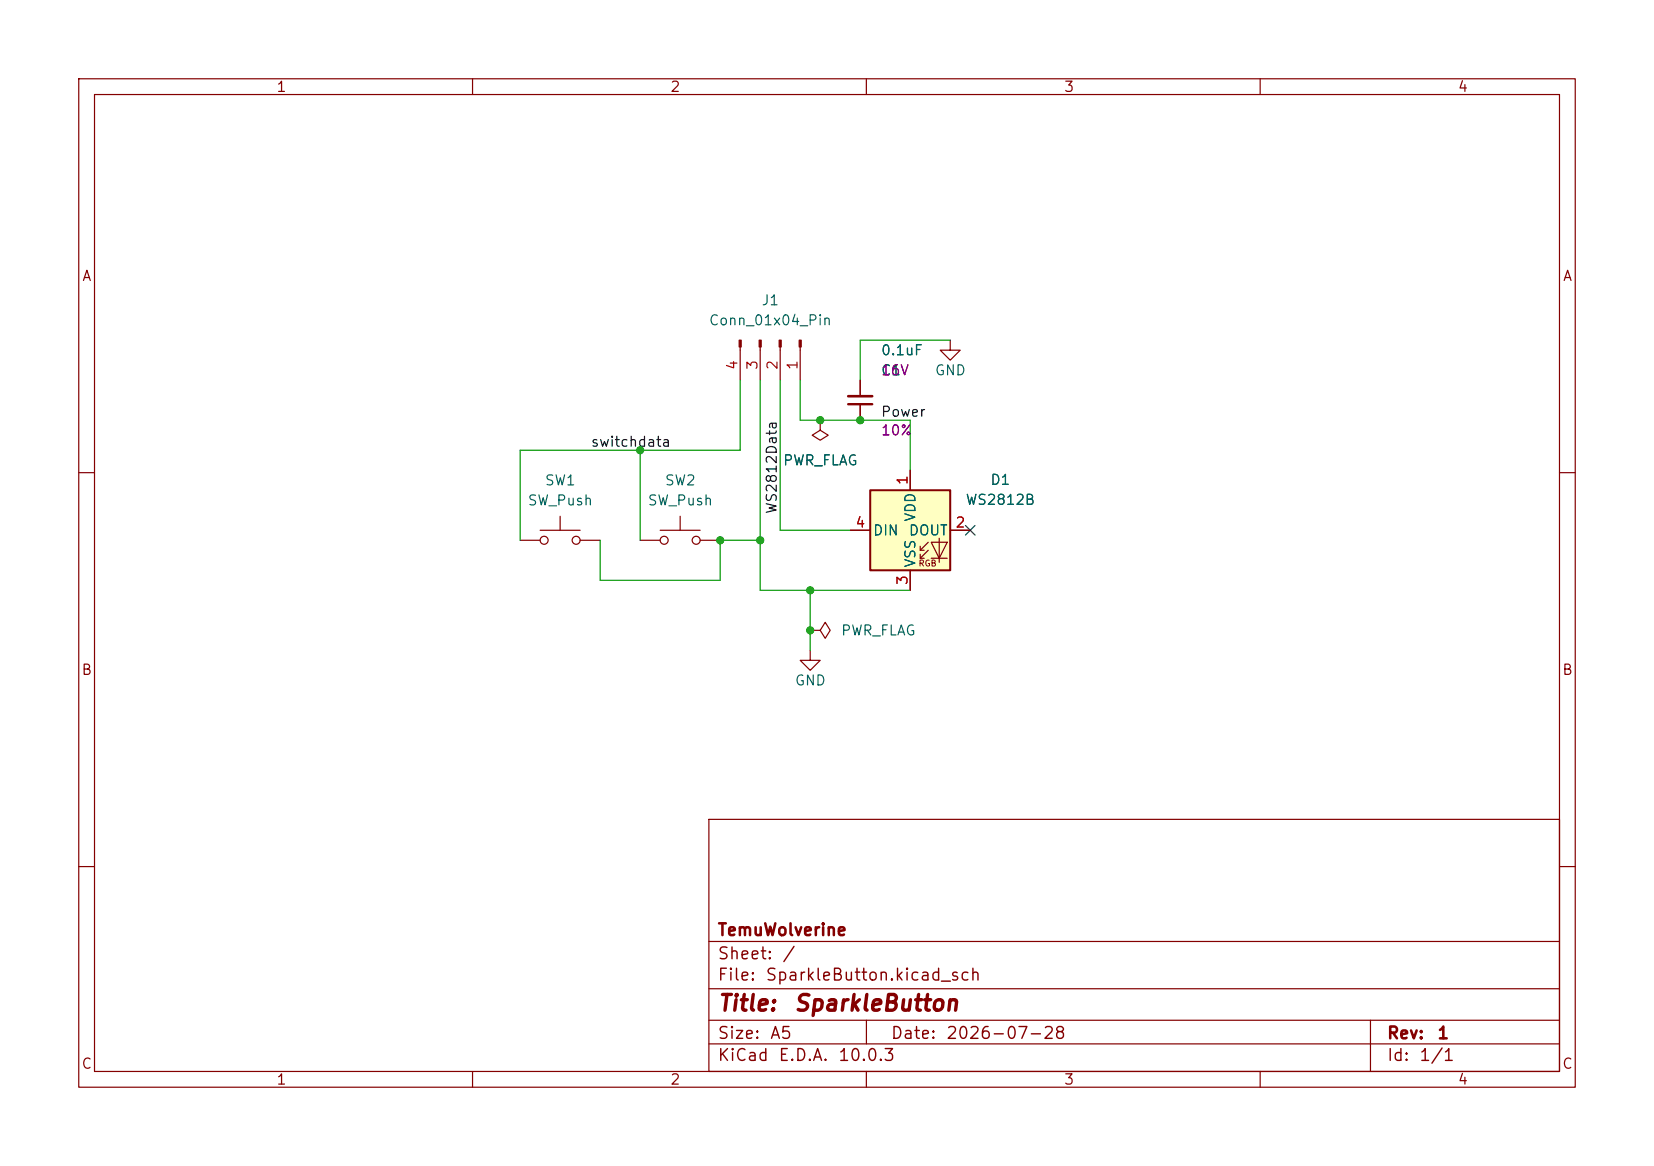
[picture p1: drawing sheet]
(kicad_sch
 (version 20260306)
 (generator "eeschema")
 (generator_version "10.0")
 (paper "A5")
 (title_block
  (title "SparkleButton")
  (date "2026-07-28")
  (rev "1")
  (company "TemuWolverine"))
 (lib_symbols
  (symbol "Connector:Conn_01x04_Pin"
   (pin_names
    (offset 1.016) (hide yes)) (exclude_from_sim no) (in_bom yes) (on_board yes)
   (in_pos_files yes)
   (duplicate_pin_numbers_are_jumpers no)
   (property "Reference" "J" (at 0 5.08 0) (show_name no) (do_not_autoplace no) (effects (font (size 1.27 1.27))))
   (property "Value" "Conn_01x04_Pin" (at 0 -7.62 0) (show_name no) (do_not_autoplace no) (effects (font (size 1.27 1.27))))
   (property "Footprint" "" (at 0 0 0) (show_name no) (do_not_autoplace no) (hide yes) (effects (font (size 1.27 1.27))))
   (property "Datasheet" "" (at 0 0 0) (show_name no) (do_not_autoplace no) (hide yes) (effects (font (size 1.27 1.27))))
   (property "Description" "Generic connector, single row, 01x04, script generated" (at 0 0 0) (show_name no) (do_not_autoplace no) (hide yes) (effects (font (size 1.27 1.27))))
   (property "ki_locked" "" (at 0 0 0) (show_name no) (do_not_autoplace no) (effects (font (size 1.27 1.27))))
   (symbol "Conn_01x04_Pin_1_1"
    (rectangle (start 0.8636 2.667) (end 0 2.413) (stroke (width 0.1524) (type default)) (fill (type outline)))
    (rectangle (start 0.8636 0.127) (end 0 -0.127) (stroke (width 0.1524) (type default)) (fill (type outline)))
    (rectangle (start 0.8636 -2.413) (end 0 -2.667) (stroke (width 0.1524) (type default)) (fill (type outline)))
    (rectangle (start 0.8636 -4.953) (end 0 -5.207) (stroke (width 0.1524) (type default)) (fill (type outline)))
    (polyline (pts (xy 1.27 2.54) (xy 0.8636 2.54)) (stroke (width 0.1524) (type default)) (fill (type none)))
    (polyline (pts (xy 1.27 0) (xy 0.8636 0)) (stroke (width 0.1524) (type default)) (fill (type none)))
    (polyline (pts (xy 1.27 -2.54) (xy 0.8636 -2.54)) (stroke (width 0.1524) (type default)) (fill (type none)))
    (polyline (pts (xy 1.27 -5.08) (xy 0.8636 -5.08)) (stroke (width 0.1524) (type default)) (fill (type none)))
    (pin passive line (at 5.08 2.54 180) (length 3.81) (name "Pin_1" (effects (font (size 1.27 1.27)))) (number "1" (effects (font (size 1.27 1.27)))))
    (pin passive line (at 5.08 0 180) (length 3.81) (name "Pin_2" (effects (font (size 1.27 1.27)))) (number "2" (effects (font (size 1.27 1.27)))))
    (pin passive line (at 5.08 -2.54 180) (length 3.81) (name "Pin_3" (effects (font (size 1.27 1.27)))) (number "3" (effects (font (size 1.27 1.27)))))
    (pin passive line (at 5.08 -5.08 180) (length 3.81) (name "Pin_4" (effects (font (size 1.27 1.27)))) (number "4" (effects (font (size 1.27 1.27))))))
   (embedded_fonts no))
  (symbol "LED:WS2812B"
   (pin_names
    (offset 0.254)) (exclude_from_sim no) (in_bom yes) (on_board yes)
   (in_pos_files yes)
   (duplicate_pin_numbers_are_jumpers no)
   (property "Reference" "D" (at 5.08 5.715 0) (show_name no) (do_not_autoplace no) (effects (font (size 1.27 1.27)) (justify right bottom)))
   (property "Value" "WS2812B" (at 1.27 -5.715 0) (show_name no) (do_not_autoplace no) (effects (font (size 1.27 1.27)) (justify left top)))
   (property "Footprint" "LED_SMD:LED_WS2812B_PLCC4_5.0x5.0mm_P3.2mm" (at 1.27 -7.62 0) (show_name no) (do_not_autoplace no) (hide yes) (effects (font (size 1.27 1.27)) (justify left top)))
   (property "Datasheet" "https://cdn-shop.adafruit.com/datasheets/WS2812B.pdf" (at 2.54 -9.525 0) (show_name no) (do_not_autoplace no) (hide yes) (effects (font (size 1.27 1.27)) (justify left top)))
   (property "Description" "RGB LED with integrated controller" (at 0 0 0) (show_name no) (do_not_autoplace no) (hide yes) (effects (font (size 1.27 1.27))))
   (symbol "WS2812B_0_0"
    (text "RGB" (at 2.286 -4.191 0) (effects (font (size 0.762 0.762)))))
   (symbol "WS2812B_0_1"
    (polyline (pts (xy 1.27 -2.54) (xy 1.778 -2.54)) (stroke (width 0) (type default)) (fill (type none)))
    (polyline (pts (xy 1.27 -3.556) (xy 1.778 -3.556)) (stroke (width 0) (type default)) (fill (type none)))
    (polyline (pts (xy 2.286 -1.524) (xy 1.27 -2.54) (xy 1.27 -2.032)) (stroke (width 0) (type default)) (fill (type none)))
    (polyline (pts (xy 2.286 -2.54) (xy 1.27 -3.556) (xy 1.27 -3.048)) (stroke (width 0) (type default)) (fill (type none)))
    (polyline (pts (xy 3.683 -1.016) (xy 3.683 -3.556) (xy 3.683 -4.064)) (stroke (width 0) (type default)) (fill (type none)))
    (polyline (pts (xy 4.699 -1.524) (xy 2.667 -1.524) (xy 3.683 -3.556) (xy 4.699 -1.524)) (stroke (width 0) (type default)) (fill (type none)))
    (polyline (pts (xy 4.699 -3.556) (xy 2.667 -3.556)) (stroke (width 0) (type default)) (fill (type none)))
    (rectangle (start 5.08 5.08) (end -5.08 -5.08) (stroke (width 0.254) (type default)) (fill (type background))))
   (symbol "WS2812B_1_1"
    (pin power_in line (at 0 7.62 270) (length 2.54) (name "VDD" (effects (font (size 1.27 1.27)))) (number "1" (effects (font (size 1.27 1.27)))))
    (pin output line (at 7.62 0 180) (length 2.54) (name "DOUT" (effects (font (size 1.27 1.27)))) (number "2" (effects (font (size 1.27 1.27)))))
    (pin power_in line (at 0 -7.62 90) (length 2.54) (name "VSS" (effects (font (size 1.27 1.27)))) (number "3" (effects (font (size 1.27 1.27)))))
    (pin input line (at -7.62 0 0) (length 2.54) (name "DIN" (effects (font (size 1.27 1.27)))) (number "4" (effects (font (size 1.27 1.27))))))
   (embedded_fonts no))
  (symbol "PCM_SparkFun-Capacitor:0.1uF_0402_16V_10%"
   (pin_numbers (hide yes))
   (pin_names
    (offset 0.254)) (exclude_from_sim no) (in_bom yes) (on_board yes)
   (in_pos_files yes)
   (duplicate_pin_numbers_are_jumpers no)
   (property "Reference" "C" (at 0.635 2.54 0) (show_name no) (do_not_autoplace no) (effects (font (size 1.27 1.27)) (justify left)))
   (property "Value" "0.1uF" (at 0.635 -2.54 0) (show_name no) (do_not_autoplace no) (effects (font (size 1.27 1.27)) (justify left)))
   (property "Footprint" "PCM_SparkFun-Capacitor:C_0402_1005Metric" (at 0 -11.43 0) (show_name no) (do_not_autoplace no) (hide yes) (effects (font (size 1.27 1.27))))
   (property "Datasheet" "https://cdn.sparkfun.com/assets/8/a/4/a/5/Kemet_Capacitor_Datasheet.pdf" (at 0 -13.97 0) (show_name no) (do_not_autoplace no) (hide yes) (effects (font (size 1.27 1.27))))
   (property "Description" "Unpolarized capacitor" (at 0 -19.05 0) (show_name no) (do_not_autoplace no) (hide yes) (effects (font (size 1.27 1.27))))
   (property "PROD_ID" "CAP-25565" (at 0 -16.51 0) (show_name no) (do_not_autoplace no) (hide yes) (effects (font (size 1.27 1.27))))
   (property "Voltage" "16V" (at 0 -6.35 0) (show_name no) (do_not_autoplace no) (effects (font (size 1.27 1.27))))
   (property "Tolerance" "10%" (at 0 -8.89 0) (show_name no) (do_not_autoplace no) (effects (font (size 1.27 1.27))))
   (symbol "0.1uF_0402_16V_10%_0_1"
    (polyline (pts (xy -1.524 0.508) (xy 1.524 0.508)) (stroke (width 0.3048) (type default)) (fill (type none)))
    (polyline (pts (xy -1.524 -0.508) (xy 1.524 -0.508)) (stroke (width 0.3302) (type default)) (fill (type none))))
   (symbol "0.1uF_0402_16V_10%_1_1"
    (pin passive line (at 0 2.54 270) (length 2.032) (name "" (effects (font (size 1.27 1.27)))) (number "1" (effects (font (size 1.27 1.27)))))
    (pin passive line (at 0 -2.54 90) (length 2.032) (name "" (effects (font (size 1.27 1.27)))) (number "2" (effects (font (size 1.27 1.27))))))
   (embedded_fonts no))
  (symbol "PCM_SparkFun-PowerSymbol:GND"
   (power global)
   (pin_names
    (offset 0)) (exclude_from_sim no) (in_bom yes) (on_board yes)
   (in_pos_files yes)
   (duplicate_pin_numbers_are_jumpers no)
   (property "Reference" "#PWR" (at 0 -6.35 0) (show_name no) (do_not_autoplace no) (hide yes) (effects (font (size 1.27 1.27))))
   (property "Value" "GND" (at 0 -3.81 0) (show_name no) (do_not_autoplace yes) (effects (font (size 1.27 1.27))))
   (property "Footprint" "" (at 0 0 0) (show_name no) (do_not_autoplace no) (hide yes) (effects (font (size 1.27 1.27))))
   (property "Datasheet" "" (at 0 0 0) (show_name no) (do_not_autoplace no) (hide yes) (effects (font (size 1.27 1.27))))
   (property "Description" "Power symbol creates a global label with name \"GND\" , ground" (at 0 -8.89 0) (show_name no) (do_not_autoplace no) (hide yes) (effects (font (size 1.27 1.27))))
   (symbol "GND_0_1"
    (polyline (pts (xy 0 0) (xy 0 -1.27) (xy 1.27 -1.27) (xy 0 -2.54) (xy -1.27 -1.27) (xy 0 -1.27)) (stroke (width 0) (type default)) (fill (type none))))
   (symbol "GND_1_1"
    (pin power_in line (at 0 0 270) (length 0) (hide yes) (name "GND" (effects (font (size 1.27 1.27)))) (number "1" (effects (font (size 1.27 1.27))))))
   (embedded_fonts no))
  (symbol "Switch:SW_Push"
   (pin_numbers (hide yes))
   (pin_names
    (offset 1.016) (hide yes)) (exclude_from_sim no) (in_bom yes) (on_board yes)
   (in_pos_files yes)
   (duplicate_pin_numbers_are_jumpers no)
   (property "Reference" "SW" (at 1.27 2.54 0) (show_name no) (do_not_autoplace no) (effects (font (size 1.27 1.27)) (justify left)))
   (property "Value" "SW_Push" (at 0 -1.524 0) (show_name no) (do_not_autoplace no) (effects (font (size 1.27 1.27))))
   (property "Footprint" "" (at 0 5.08 0) (show_name no) (do_not_autoplace no) (hide yes) (effects (font (size 1.27 1.27))))
   (property "Datasheet" "" (at 0 5.08 0) (show_name no) (do_not_autoplace no) (hide yes) (effects (font (size 1.27 1.27))))
   (property "Description" "Push button switch, generic, two pins" (at 0 0 0) (show_name no) (do_not_autoplace no) (hide yes) (effects (font (size 1.27 1.27))))
   (symbol "SW_Push_0_1"
    (circle (center -2.032 0) (radius 0.508) (stroke (width 0) (type default)) (fill (type none)))
    (polyline (pts (xy 0 1.27) (xy 0 3.048)) (stroke (width 0) (type default)) (fill (type none)))
    (circle (center 2.032 0) (radius 0.508) (stroke (width 0) (type default)) (fill (type none)))
    (polyline (pts (xy 2.54 1.27) (xy -2.54 1.27)) (stroke (width 0) (type default)) (fill (type none)))
    (pin passive line (at -5.08 0 0) (length 2.54) (name "1" (effects (font (size 1.27 1.27)))) (number "1" (effects (font (size 1.27 1.27)))))
    (pin passive line (at 5.08 0 180) (length 2.54) (name "2" (effects (font (size 1.27 1.27)))) (number "2" (effects (font (size 1.27 1.27))))))
   (embedded_fonts no))
  (symbol "power:PWR_FLAG"
   (power global)
   (pin_numbers (hide yes))
   (pin_names
    (offset 0) (hide yes)) (exclude_from_sim no) (in_bom yes) (on_board yes)
   (in_pos_files yes)
   (duplicate_pin_numbers_are_jumpers no)
   (property "Reference" "#FLG" (at 0 1.905 0) (show_name no) (do_not_autoplace no) (hide yes) (effects (font (size 1.27 1.27))))
   (property "Value" "PWR_FLAG" (at 0 3.81 0) (show_name no) (do_not_autoplace no) (effects (font (size 1.27 1.27))))
   (property "Footprint" "" (at 0 0 0) (show_name no) (do_not_autoplace no) (hide yes) (effects (font (size 1.27 1.27))))
   (property "Datasheet" "" (at 0 0 0) (show_name no) (do_not_autoplace no) (hide yes) (effects (font (size 1.27 1.27))))
   (property "Description" "Special symbol for telling ERC where power comes from" (at 0 0 0) (show_name no) (do_not_autoplace no) (hide yes) (effects (font (size 1.27 1.27))))
   (symbol "PWR_FLAG_0_0"
    (pin power_out line (at 0 0 90) (length 0) (name "" (effects (font (size 1.27 1.27)))) (number "1" (effects (font (size 1.27 1.27))))))
   (symbol "PWR_FLAG_0_1"
    (polyline (pts (xy 0 0) (xy 0 1.27) (xy -1.016 1.905) (xy 0 2.54) (xy 1.016 1.905) (xy 0 1.27)) (stroke (width 0) (type default)) (fill (type none))))
   (embedded_fonts no)))
 (junction
  (at 102.87 74.93)
  (diameter 0)
  (color 0 0 0 0))
 (junction
  (at 91.44 68.58)
  (diameter 0)
  (color 0 0 0 0))
 (junction
  (at 81.28 57.15)
  (diameter 0)
  (color 0 0 0 0))
 (junction
  (at 109.22 53.34)
  (diameter 0)
  (color 0 0 0 0))
 (junction
  (at 102.87 80.01)
  (diameter 0)
  (color 0 0 0 0))
 (junction
  (at 96.52 68.58)
  (diameter 0)
  (color 0 0 0 0))
 (junction
  (at 104.14 53.34)
  (diameter 0)
  (color 0 0 0 0))
 (no_connect
  (at 123.19 67.31))
 (wire
  (pts (xy 76.2 73.66) (xy 91.44 73.66))
  (stroke (width 0) (type default)))
 (wire
  (pts (xy 101.6 53.34) (xy 101.6 48.26))
  (stroke (width 0) (type default)))
 (wire
  (pts (xy 81.28 57.15) (xy 81.28 68.58))
  (stroke (width 0) (type default)))
 (wire
  (pts (xy 99.06 48.26) (xy 99.06 67.31))
  (stroke (width 0) (type default)))
 (wire
  (pts (xy 109.22 53.34) (xy 104.14 53.34))
  (stroke (width 0) (type default)))
 (wire
  (pts (xy 91.44 68.58) (xy 91.44 73.66))
  (stroke (width 0) (type default)))
 (wire
  (pts (xy 107.95 67.31) (xy 99.06 67.31))
  (stroke (width 0) (type default)))
 (wire
  (pts (xy 96.52 74.93) (xy 96.52 68.58))
  (stroke (width 0) (type default)))
 (wire
  (pts (xy 81.28 57.15) (xy 66.04 57.15))
  (stroke (width 0) (type default)))
 (wire
  (pts (xy 81.28 57.15) (xy 93.98 57.15))
  (stroke (width 0) (type default)))
 (wire
  (pts (xy 91.44 68.58) (xy 96.52 68.58))
  (stroke (width 0) (type default)))
 (wire
  (pts (xy 109.22 43.18) (xy 120.65 43.18))
  (stroke (width 0) (type default)))
 (wire
  (pts (xy 76.2 68.58) (xy 76.2 73.66))
  (stroke (width 0) (type default)))
 (wire
  (pts (xy 102.87 74.93) (xy 115.57 74.93))
  (stroke (width 0) (type default)))
 (wire
  (pts (xy 96.52 48.26) (xy 96.52 68.58))
  (stroke (width 0) (type default)))
 (wire
  (pts (xy 102.87 80.01) (xy 102.87 74.93))
  (stroke (width 0) (type default)))
 (wire
  (pts (xy 104.14 53.34) (xy 101.6 53.34))
  (stroke (width 0) (type default)))
 (wire
  (pts (xy 115.57 59.69) (xy 115.57 53.34))
  (stroke (width 0) (type default)))
 (wire
  (pts (xy 66.04 57.15) (xy 66.04 68.58))
  (stroke (width 0) (type default)))
 (wire
  (pts (xy 109.22 43.18) (xy 109.22 48.26))
  (stroke (width 0) (type default)))
 (wire
  (pts (xy 102.87 74.93) (xy 96.52 74.93))
  (stroke (width 0) (type default)))
 (wire
  (pts (xy 109.22 53.34) (xy 115.57 53.34))
  (stroke (width 0) (type default)))
 (wire
  (pts (xy 102.87 82.55) (xy 102.87 80.01))
  (stroke (width 0) (type default)))
 (wire
  (pts (xy 93.98 57.15) (xy 93.98 48.26))
  (stroke (width 0) (type default)))
 (label "Power"
  (at 111.76 53.34 0)
  (effects (font (size 1.27 1.27)) (justify left bottom)))
 (label "switchdata"
  (at 74.93 57.15 0)
  (effects (font (size 1.27 1.27)) (justify left bottom)))
 (label "WS2812Data"
  (at 99.06 53.34 270)
  (effects (font (size 1.27 1.27)) (justify right bottom)))
 (symbol
  (lib_id "PCM_SparkFun-Capacitor:0.1uF_0402_16V_10%")
  (at 109.22 50.8 180)
  (unit 1)
  (body_style 1)
  (exclude_from_sim no)
  (in_bom yes)
  (on_board yes)
  (in_pos_files yes)
  (dnp no)
  (property "Reference" "C1" (at 111.76 46.9835 0) (show_name no) (do_not_autoplace no) (effects (font (size 1.27 1.27)) (justify right)))
  (property "Value" "0.1uF" (at 111.76 44.4435 0) (show_name no) (do_not_autoplace no) (effects (font (size 1.27 1.27)) (justify right)))
  (property "Footprint" "Capacitor_SMD:C_1206_3216Metric" (at 109.22 39.37 0) (hide yes) (show_name no) (do_not_autoplace no) (effects (font (size 1.27 1.27))))
  (property "Datasheet" "https://cdn.sparkfun.com/assets/8/a/4/a/5/Kemet_Capacitor_Datasheet.pdf" (at 109.22 36.83 0) (hide yes) (show_name no) (do_not_autoplace no) (effects (font (size 1.27 1.27))))
  (property "Description" "Unpolarized capacitor" (at 109.22 31.75 0) (hide yes) (show_name no) (do_not_autoplace no) (effects (font (size 1.27 1.27))))
  (property "PROD_ID" "CAP-25565" (at 109.22 34.29 0) (hide yes) (show_name no) (do_not_autoplace no) (effects (font (size 1.27 1.27))))
  (property "Voltage" "16V" (at 111.76 46.9835 0) (show_name no) (do_not_autoplace no) (effects (font (size 1.27 1.27)) (justify right)))
  (property "Tolerance" "10%" (at 111.76 54.6035 0) (show_name no) (do_not_autoplace no) (effects (font (size 1.27 1.27)) (justify right)))
  (pin "1")
  (pin "2"))
 (symbol
  (lib_id "LED:WS2812B")
  (at 115.57 67.31 0)
  (unit 1)
  (body_style 1)
  (exclude_from_sim no)
  (in_bom yes)
  (on_board yes)
  (in_pos_files yes)
  (dnp no)
  (fields_autoplaced yes)
  (property "Reference" "D1" (at 127 60.8898 0) (show_name no) (do_not_autoplace no) (effects (font (size 1.27 1.27))))
  (property "Value" "WS2812B" (at 127 63.4298 0) (show_name no) (do_not_autoplace no) (effects (font (size 1.27 1.27))))
  (property "Footprint" "LED_SMD:LED_WS2812B_PLCC4_5.0x5.0mm_P3.2mm" (at 116.84 74.93 0) (hide yes) (show_name no) (do_not_autoplace no) (effects (font (size 1.27 1.27)) (justify left top)))
  (property "Datasheet" "https://cdn-shop.adafruit.com/datasheets/WS2812B.pdf" (at 118.11 76.835 0) (hide yes) (show_name no) (do_not_autoplace no) (effects (font (size 1.27 1.27)) (justify left top)))
  (property "Description" "RGB LED with integrated controller" (at 115.57 67.31 0) (hide yes) (show_name no) (do_not_autoplace no) (effects (font (size 1.27 1.27))))
  (pin "4")
  (pin "2")
  (pin "1")
  (pin "3"))
 (symbol
  (lib_id "power:PWR_FLAG")
  (at 102.87 80.01 270)
  (unit 1)
  (body_style 1)
  (exclude_from_sim no)
  (in_bom yes)
  (on_board yes)
  (in_pos_files yes)
  (dnp no)
  (fields_autoplaced yes)
  (property "Reference" "#FLG02" (at 104.775 80.01 0) (hide yes) (show_name no) (do_not_autoplace no) (effects (font (size 1.27 1.27))))
  (property "Value" "PWR_FLAG" (at 106.68 80.0099 90) (show_name no) (do_not_autoplace no) (effects (font (size 1.27 1.27)) (justify left)))
  (property "Footprint" "" (at 102.87 80.01 0) (hide yes) (show_name no) (do_not_autoplace no) (effects (font (size 1.27 1.27))))
  (property "Datasheet" "" (at 102.87 80.01 0) (hide yes) (show_name no) (do_not_autoplace no) (effects (font (size 1.27 1.27))))
  (property "Description" "Special symbol for telling ERC where power comes from" (at 102.87 80.01 0) (hide yes) (show_name no) (do_not_autoplace no) (effects (font (size 1.27 1.27))))
  (pin "1"))
 (symbol
  (lib_id "PCM_SparkFun-PowerSymbol:GND")
  (at 102.87 82.55 0)
  (unit 1)
  (body_style 1)
  (exclude_from_sim no)
  (in_bom yes)
  (on_board yes)
  (in_pos_files yes)
  (dnp no)
  (fields_autoplaced yes)
  (property "Reference" "#PWR01" (at 102.87 88.9 0) (hide yes) (show_name no) (do_not_autoplace no) (effects (font (size 1.27 1.27))))
  (property "Value" "GND" (at 102.87 86.36 0) (show_name no) (do_not_autoplace yes) (effects (font (size 1.27 1.27))))
  (property "Footprint" "" (at 102.87 82.55 0) (hide yes) (show_name no) (do_not_autoplace no) (effects (font (size 1.27 1.27))))
  (property "Datasheet" "" (at 102.87 82.55 0) (hide yes) (show_name no) (do_not_autoplace no) (effects (font (size 1.27 1.27))))
  (property "Description" "Power symbol creates a global label with name \"GND\" , ground" (at 102.87 91.44 0) (hide yes) (show_name no) (do_not_autoplace no) (effects (font (size 1.27 1.27))))
  (pin "1"))
 (symbol
  (lib_id "Switch:SW_Push")
  (at 86.36 68.58 0)
  (unit 1)
  (body_style 1)
  (exclude_from_sim no)
  (in_bom yes)
  (on_board yes)
  (in_pos_files yes)
  (dnp no)
  (fields_autoplaced yes)
  (property "Reference" "SW2" (at 86.36 60.96 0) (show_name no) (do_not_autoplace no) (effects (font (size 1.27 1.27))))
  (property "Value" "SW_Push" (at 86.36 63.5 0) (show_name no) (do_not_autoplace no) (effects (font (size 1.27 1.27))))
  (property "Footprint" "Button_Switch_THT:SW_PUSH_6mm_H5mm" (at 86.36 63.5 0) (hide yes) (show_name no) (do_not_autoplace no) (effects (font (size 1.27 1.27))))
  (property "Datasheet" "" (at 86.36 63.5 0) (hide yes) (show_name no) (do_not_autoplace no) (effects (font (size 1.27 1.27))))
  (property "Description" "Push button switch, generic, two pins" (at 86.36 68.58 0) (hide yes) (show_name no) (do_not_autoplace no) (effects (font (size 1.27 1.27))))
  (pin "2")
  (pin "1"))
 (symbol
  (lib_id "PCM_SparkFun-PowerSymbol:GND")
  (at 120.65 43.18 0)
  (unit 1)
  (body_style 1)
  (exclude_from_sim no)
  (in_bom yes)
  (on_board yes)
  (in_pos_files yes)
  (dnp no)
  (fields_autoplaced yes)
  (property "Reference" "#PWR02" (at 120.65 49.53 0) (hide yes) (show_name no) (do_not_autoplace no) (effects (font (size 1.27 1.27))))
  (property "Value" "GND" (at 120.65 46.99 0) (show_name no) (do_not_autoplace yes) (effects (font (size 1.27 1.27))))
  (property "Footprint" "" (at 120.65 43.18 0) (hide yes) (show_name no) (do_not_autoplace no) (effects (font (size 1.27 1.27))))
  (property "Datasheet" "" (at 120.65 43.18 0) (hide yes) (show_name no) (do_not_autoplace no) (effects (font (size 1.27 1.27))))
  (property "Description" "Power symbol creates a global label with name \"GND\" , ground" (at 120.65 52.07 0) (hide yes) (show_name no) (do_not_autoplace no) (effects (font (size 1.27 1.27))))
  (pin "1"))
 (symbol
  (lib_id "Connector:Conn_01x04_Pin")
  (at 99.06 43.18 270)
  (unit 1)
  (body_style 1)
  (exclude_from_sim no)
  (in_bom yes)
  (on_board yes)
  (in_pos_files yes)
  (dnp no)
  (fields_autoplaced yes)
  (property "Reference" "J1" (at 97.79 38.1 90) (show_name no) (do_not_autoplace no) (effects (font (size 1.27 1.27))))
  (property "Value" "Conn_01x04_Pin" (at 97.79 40.64 90) (show_name no) (do_not_autoplace no) (effects (font (size 1.27 1.27))))
  (property "Footprint" "Connector_PinSocket_2.54mm:PinSocket_1x04_P2.54mm_Vertical" (at 99.06 43.18 0) (hide yes) (show_name no) (do_not_autoplace no) (effects (font (size 1.27 1.27))))
  (property "Datasheet" "" (at 99.06 43.18 0) (hide yes) (show_name no) (do_not_autoplace no) (effects (font (size 1.27 1.27))))
  (property "Description" "Generic connector, single row, 01x04, script generated" (at 99.06 43.18 0) (hide yes) (show_name no) (do_not_autoplace no) (effects (font (size 1.27 1.27))))
  (pin "4")
  (pin "3")
  (pin "1")
  (pin "2"))
 (symbol
  (lib_id "Switch:SW_Push")
  (at 71.12 68.58 0)
  (unit 1)
  (body_style 1)
  (exclude_from_sim no)
  (in_bom yes)
  (on_board yes)
  (in_pos_files yes)
  (dnp no)
  (fields_autoplaced yes)
  (property "Reference" "SW1" (at 71.12 60.96 0) (show_name no) (do_not_autoplace no) (effects (font (size 1.27 1.27))))
  (property "Value" "SW_Push" (at 71.12 63.5 0) (show_name no) (do_not_autoplace no) (effects (font (size 1.27 1.27))))
  (property "Footprint" "Button_Switch_THT:SW_PUSH_6mm_H5mm" (at 71.12 63.5 0) (hide yes) (show_name no) (do_not_autoplace no) (effects (font (size 1.27 1.27))))
  (property "Datasheet" "" (at 71.12 63.5 0) (hide yes) (show_name no) (do_not_autoplace no) (effects (font (size 1.27 1.27))))
  (property "Description" "Push button switch, generic, two pins" (at 71.12 68.58 0) (hide yes) (show_name no) (do_not_autoplace no) (effects (font (size 1.27 1.27))))
  (pin "2")
  (pin "1"))
 (symbol
  (lib_id "power:PWR_FLAG")
  (at 104.14 53.34 180)
  (unit 1)
  (body_style 1)
  (exclude_from_sim no)
  (in_bom yes)
  (on_board yes)
  (in_pos_files yes)
  (dnp no)
  (fields_autoplaced yes)
  (property "Reference" "#FLG01" (at 104.14 55.245 0) (hide yes) (show_name no) (do_not_autoplace no) (effects (font (size 1.27 1.27))))
  (property "Value" "PWR_FLAG" (at 104.14 58.42 0) (show_name no) (do_not_autoplace no) (effects (font (size 1.27 1.27))))
  (property "Footprint" "" (at 104.14 53.34 0) (hide yes) (show_name no) (do_not_autoplace no) (effects (font (size 1.27 1.27))))
  (property "Datasheet" "" (at 104.14 53.34 0) (hide yes) (show_name no) (do_not_autoplace no) (effects (font (size 1.27 1.27))))
  (property "Description" "Special symbol for telling ERC where power comes from" (at 104.14 53.34 0) (hide yes) (show_name no) (do_not_autoplace no) (effects (font (size 1.27 1.27))))
  (pin "1"))
 (sheet_instances
  (path ""
   (page "1")))
 (embedded_fonts no))
